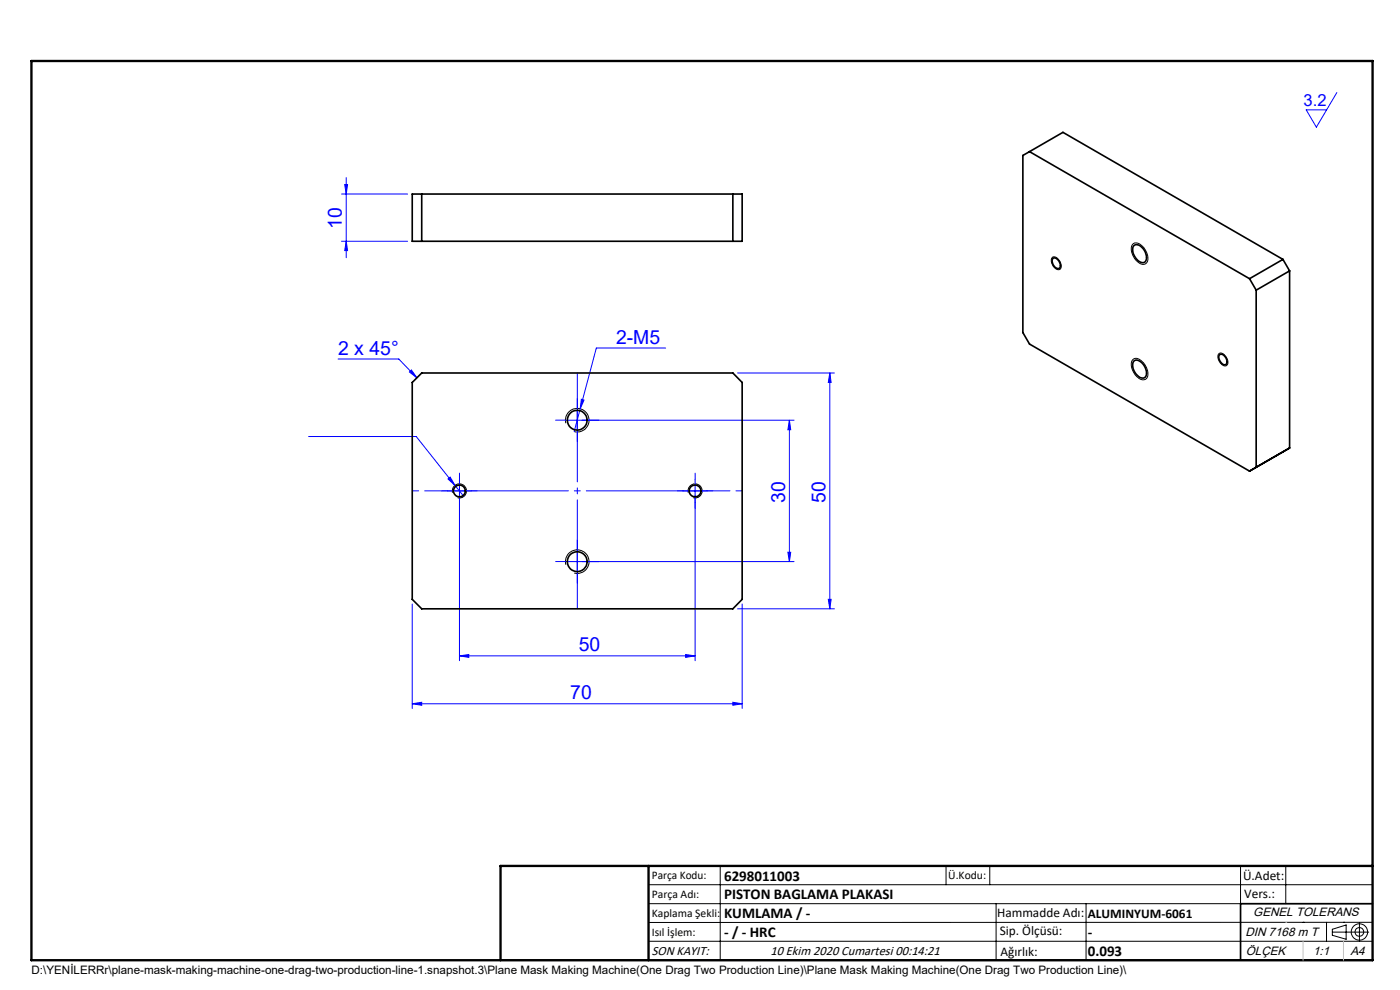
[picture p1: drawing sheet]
<svg xmlns="http://www.w3.org/2000/svg" width="297mm" height="210mm" viewBox="0 0 297 210" stroke-linecap="round" stroke-linejoin="round" font-family="sans-serif">
<g fill="none" stroke="#000" stroke-width=".21">
<path d="M223.2 54.6a1.19 1.19 0 0 1 1.7 .8 1.07 1.07 0 0 1-.4 1.8 1.92 1.92 0 0 1-1.3-2.6zM240.3 51.8a1.57 1.57 0 0 1 2.2 .6 2.77 2.77 0 0 1 .6 3.5 1.78 1.78 0 0 1-2.3-.9 2.89 2.89 0 0 1-.5-3.2zM240.3 76.3a1.36 1.36 0 0 1 2.1 .5 2.98 2.98 0 0 1 .8 3.5 1.57 1.57 0 0 1-2.2-.6 2.96 2.96 0 0 1-.7-3.4zM258.5 75.1l.1-.1a1.46 1.46 0 0 1 1.8 1.3l.1 .2a.78 .78 0 0 1-.4 1.1 .78 .78 0 0 1-1-.4l-.7-1v-.7zM120.1 89.8a2.49 2.49 0 0 1 2.1-3.1 2.49 2.49 0 0 1 2.7 2.6 2.49 2.49 0 0 1-3.1 2.2M96 104.5a1.51 1.51 0 0 1 1.3-1.9 1.51 1.51 0 0 1 1.6 1.6 1.51 1.51 0 0 1-1.8 1.4M120.1 119.8a2.5 2.5 0 0 1 2.1-3.1 2.5 2.5 0 0 1 2.8 2.7 2.5 2.5 0 0 1-3.2 2.2M146 104.5a1.5 1.5 0 0 1 1.3-1.9 1.5 1.5 0 0 1 1.7 1.7 1.5 1.5 0 0 1-1.9 1.3M137.6 187.7h153.6M137.6 191.7h153.6M137.6 199.7h153.6M152.8 183.7v20"/>
<path d="M200.7 183.7v4M210 183.7v4M211.3 191.7v12M230.4 191.7v12M263.2 183.7v20M272.8 183.7v8M276.4 195.6h.1M281.4 195.6v4.1M282.6 197.7h7.8M282.6 197.1l3-.9v3l-3-.8zM285 195.6h.1M288.4 195.8v3.8"/>
<path d="M291.2 195.6l-153.6 .1"/>
<circle cx="288.4" cy="197.7" r="1.74"/>
<circle cx="288.4" cy="197.7" r=".93"/>
</g>
<g fill="none" stroke="#00f" stroke-width=".21">
<path d="M283.6 19.6l-4.3 7.4-2.2-3.7h4.3M73.1 39.1h.6l-.3 2.1zM73.4 37.7v17M72.5 51.2h14M72.5 41.2h14M73.4 51.2l.3 2h-.6zM71.7 76.2h12.9l3.8 3.9M86.9 78.9l.4-.4 1.1 1.6zM141.2 73.8h-14.7l-3.4 12.9M156.5 79.1h20.5M176 79.1v50M176 79.1l.3 2h-.6z"/>
<path d="M65.5 92.6h22.8l8.2 10.4M119.9 89.1h48.6M122.4 86.6v5M123.1 86.7l-1.3 4.8M123.3 84.7l.6 .2-.8 1.8zM167.5 89.1v30M167.5 89.1l.2 2h-.6zM95 104.1h4.9M95 101.6l.5-.4 1 1.8zM96.5 103l1.9 2.3M97.5 101.6v38.6M119.9 119.1h48.6"/>
<path d="M122.4 116.6v5M145 104.1h5M147.5 101.6v38.6M167.1 117.1h.6l-.2 2zM87.5 128.1v22.2M97.5 139.1l1.9-.3v.6zM97.5 139.1h50M145.5 138.8l2 .3-2 .3zM156.5 129.1h20.5M157.4 128.1v22.2M175.7 127.1h.6l-.3 2zM87.5 149.3l2-.3v.6z"/>
<path d="M87.5 149.3h69.9M155.5 149l1.9 .3-1.9 .3z"/>
</g>
<path d="M122.5 129.1v-50" fill="none" stroke="#00f" stroke-width=".21" stroke-dasharray="30.5 1.3 1.3 1.3" stroke-dashoffset="7.4"/>
<path d="M87.5 104.1h70" fill="none" stroke="#00f" stroke-width=".21" stroke-dasharray="30.5 1.3 1.3 1.3" stroke-dashoffset="-2.6"/>
<path d="M291.2 191.7h-28v12M106.2 203.7h185" fill="none" stroke="#000" stroke-width=".35"/>
<path d="M6.7 12.9h284.5v190.8h-284.5zM137.6 183.7v20M291.2 183.7h-185v20" fill="none" stroke="#000" stroke-width=".5"/>
<path d="M272.8 195.6h.1M276.4 199.7v4M285 199.7v4" fill="none" stroke="#c0c0c0" stroke-width=".21"/>
<g fill="none" stroke="#00f" stroke-width=".21" stroke-dasharray="30.5 1.3 1.3 1.3">
<path d="M120 89.1h-2.1M122.5 86.6v-2.1M122.5 91.6v2.1M125 89.1h2.1M95 104.1h-1.3M97.5 101.6v-1.2M97.5 106.6v1.3M100 104.1h1.2M120 119.1h-2.1M122.5 116.6v-2.1M125 119.1h2.1M145 104.1h-1.3"/>
<path d="M147.5 101.6v-1.2M147.5 106.6v1.3M150 104.1h1.2M122.5 121.6v2.1"/>
</g>
<g fill="#00f">
<path d="M97.5 139.1l1.9-.3v.6zM145.5 138.8l2 .3-2 .3zM86.9 78.9l.4-.4 1.1 1.6zM123.3 84.7l-.2 2 .8-1.8zM95 101.6l1.5 1.4-1-1.8z"/>
<path d="M87.5 149.3l2-.3v.6zM155.5 149l1.9 .3-1.9 .3z"/>
<path d="M73.4 51.2l.3 2h-.6zM73.1 39.1h.6l-.3 2.1z"/>
<path d="M167.5 89.1l.2 2h-.6zM167.1 117.1h.6l-.2 2zM176 79.1l.3 2h-.6zM175.7 127.1h.6l-.3 2z"/>
</g>
<g fill="none" stroke="#000" stroke-width=".35">
<path d="M218.4 32.2l46.7 26.9M87.5 41.2h69.9v10h-69.9zM89.5 41.2v10M155.5 41.2v10M223.4 54.8a1.37 1.37 0 0 1 1.6 1.6 .62 .62 0 0 1-.5 .6 .62 .62 0 0 1-.7-.4l-.6-1.1zM240.6 52.1a1.39 1.39 0 0 1 1.9 .6 2.16 2.16 0 0 1 .2 3 2.53 2.53 0 0 1-2.4-2.8zM265.1 59.1l1.4 2.5M272.2 55l-46.7-26.9-8.5 4.9v37.5l1.4 2.5 46.7 26.9 8.5-4.9v-37.5M272.2 55l-7.1 4.1M272.2 55l1.4 2.5M273.6 57.5l-7.1 4.1M240.6 76.6a1.65 1.65 0 0 1 2.1 1 1.82 1.82 0 0 1 0 2.5 2.25 2.25 0 0 1-2.3-1.9l-.1-.8z"/>
<path d="M258.8 75.2a1.4 1.4 0 0 1 1.3 .7 1.4 1.4 0 0 1-.1 1.5 1.5 1.5 0 0 1-1.2-2.2zM266.5 61.6v37.5M87.5 81.1l2-2h66l1.9 2v46l-1.9 2h-66l-2-2z"/>
<circle cx="122.5" cy="89.1" r="2.11"/>
<circle cx="97.5" cy="104.1" r="1.25"/>
<circle cx="122.5" cy="119.1" r="2.11"/>
<circle cx="147.4" cy="104.1" r="1.25"/>
</g>
<g font-size="4.1" fill="#00f">
<text x="72.5" y="48.6" transform="rotate(-90 72.5 48.6)">10</text>
<text x="71.7" y="75.2">2 x 45°</text>
<text x="130.7" y="72.9">2-M5</text>
<text x="166.6" y="106.6" transform="rotate(-90 166.6 106.6)">30</text>
<text x="175.1" y="106.6" transform="rotate(-90 175.1 106.6)">50</text>
<text x="122.8" y="138.2">50</text>
<text x="121" y="148.3">70</text>
</g>
<text font-size="3.5" fill="#00f" x="276.6" y="22.5">3.2</text>
<g font-size="3.2">
<text x="153.6" y="190.8">PISTON BAGLAMA PLAKASI</text>
<text x="153.6" y="186.8">6298011003</text>
<text x="153.6" y="194.8">KUMLAMA / -</text>
<text x="153.6" y="198.8">- / - HRC</text>
<text x="230.8" y="198.7">-</text>
<text x="230.8" y="202.8">0.093</text>
</g>
<g font-size="2.8">
<text x="263.7" y="186.7">Ü.Adet:</text>
<text x="263.9" y="190.5">Vers.:</text>
<text x="211.5" y="194.5">Hammadde Adı:</text>
<text x="230.8" y="194.7">ALUMINYUM-6061</text>
<text x="138.3" y="202.6">SON KAYIT:</text>
<text x="163.5" y="202.6">10 Ekim 2020 Cumartesi 00:14:21</text>
<text x="212.1" y="198.4">Sip. Ölçüsü:</text>
<text x="212.2" y="202.7">Ağırlık:</text>
</g>
<g font-size="2.6">
<text x="265.9" y="194.4">GENEL TOLERANS</text>
<text x="264.2" y="198.5">DIN 7168 m T</text>
<text x="264.3" y="202.6">ÖLÇEK</text>
<text x="278.5" y="202.6">1:1</text>
<text x="286.5" y="202.6">A4</text>
</g>
<g font-size="2.5">
<text x="138.3" y="186.4">Parça Kodu:</text>
<text x="138.3" y="190.5">Parça Adı:</text>
<text x="201.2" y="186.5">Ü.Kodu:</text>
<text x="138.3" y="194.5">Kaplama Şekli:</text>
<text x="138.3" y="198.6">Isıl İşlem:</text>
<text x="6.7" y="206.7">D:\YENİLERRr\plane-mask-making-machine-one-drag-two-production-line-1.snapshot.3\Plane Mask Making Machine(One Drag Two Production Line)\Plane Mask Making Machine(One Drag Two Production Line)\</text>
</g>
</svg>
